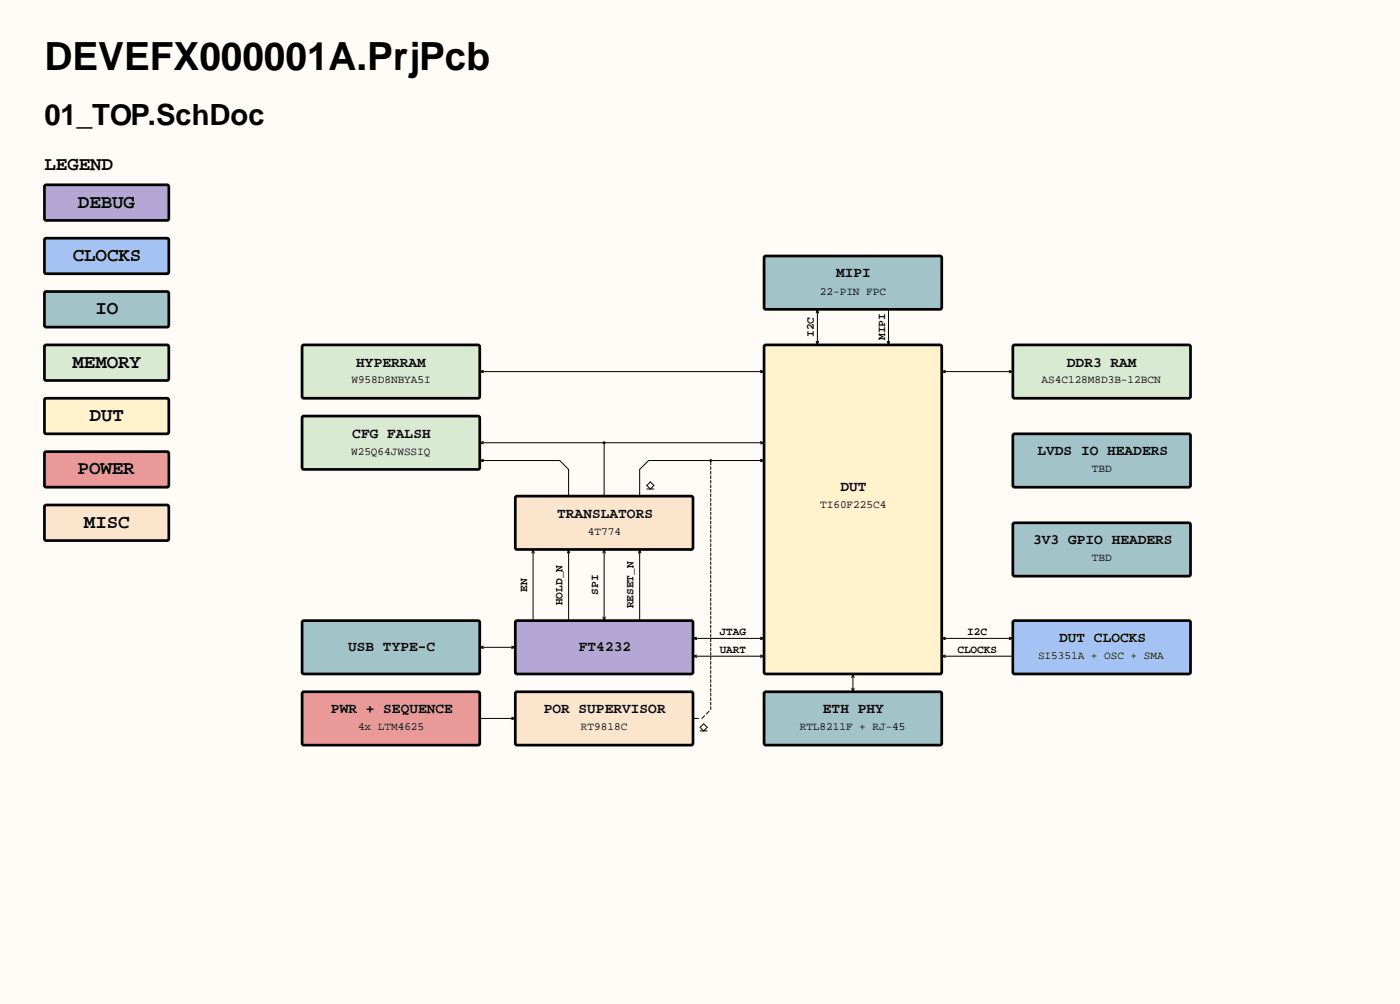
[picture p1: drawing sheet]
<svg xmlns="http://www.w3.org/2000/svg" width="393mm" height="282mm" viewBox="0 0 393 282" stroke-linecap="round" stroke-linejoin="round" font-family="sans-serif">
<g fill="#fffcf8">
<path d="M0 0h393.1v281.6h-393.1z" fill-rule="evenodd"/>
<path d="M0 0h393.1v281.6h-393.1z" fill-rule="evenodd"/>
</g>
<path d="M214.7 97.1l.5-.3h48.9l.4 .3 .1 91.6-.2 .4-49.2 .1-.5-.2z" fill="#fff2cc"/>
<path d="M214.7 97.1l.5-.3h48.9l.4 .3 .1 91.6-.2 .4-49.2 .1-.5-.2z" fill="none" stroke="#000" stroke-width=".76"/>
<path d="M214.7 194.5l.5-.3 49.2 .1 .2 .4-.1 14.2-.4 .3-49.2-.1-.2-.4z" fill="#a2c4c9"/>
<path d="M214.7 194.5l.5-.3 49.2 .1 .2 .4-.1 14.2-.4 .3-49.2-.1-.2-.4z" fill="none" stroke="#000" stroke-width=".76"/>
<path d="M85.1 116.9h49.4l.3 .4-.1 14.2-.4 .3-49.2-.1-.2-.4v-14z" fill="#d9ead3"/>
<path d="M85.1 116.9h49.4l.3 .4-.1 14.2-.4 .3-49.2-.1-.2-.4v-14z" fill="none" stroke="#000" stroke-width=".76"/>
<path d="M214.7 72.1l.5-.2h49.2l.2 .5-.1 14.2-.4 .2h-49.2l-.2-.5z" fill="#a2c4c9"/>
<path d="M214.7 72.1l.5-.2h49.2l.2 .5-.1 14.2-.4 .2h-49.2l-.2-.5z" fill="none" stroke="#000" stroke-width=".76"/>
<path d="M284.8 96.9h49.4l.3 .4-.1 14.3-.4 .2-49.2-.1-.2-.4v-14z" fill="#d9ead3"/>
<path d="M284.8 96.9h49.4l.3 .4-.1 14.3-.4 .2-49.2-.1-.2-.4v-14z" fill="none" stroke="#000" stroke-width=".76"/>
<path d="M145 174.3h49.5l.2 .4-.1 14.3-.4 .2-49.2-.1-.2-.4v-14z" fill="#b4a7d6"/>
<path d="M145 174.3h49.5l.2 .4-.1 14.3-.4 .2-49.2-.1-.2-.4v-14z" fill="none" stroke="#000" stroke-width=".76"/>
<path d="M284.8 174.3h49.4l.3 .4-.1 14.3-.4 .2-49.2-.1-.2-.4v-14z" fill="#a4c2f4"/>
<path d="M284.8 174.3h49.4l.3 .4-.1 14.3-.4 .2-49.2-.1-.2-.4v-14z" fill="none" stroke="#000" stroke-width=".76"/>
<path d="M85.1 194.3h49.4l.3 .4-.1 14.2-.4 .3-49.2-.1-.2-.4v-14z" fill="#ea9999"/>
<path d="M85.1 194.3h49.4l.3 .4-.1 14.2-.4 .3-49.2-.1-.2-.4v-14z" fill="none" stroke="#000" stroke-width=".76"/>
<path d="M12.7 52h34.5l.2 .4v9.2l-.5 .3-34.2-.1-.2-.4v-9z" fill="#b4a7d6"/>
<path d="M12.7 52h34.5l.2 .4v9.2l-.5 .3-34.2-.1-.2-.4v-9z" fill="none" stroke="#000" stroke-width=".76"/>
<path d="M12.7 66.9h34.5l.2 .5v9.2l-.5 .3-34.2-.1-.2-.4v-9z" fill="#a4c2f4"/>
<path d="M12.7 66.9h34.5l.2 .5v9.2l-.5 .3-34.2-.1-.2-.4v-9z" fill="none" stroke="#000" stroke-width=".76"/>
<path d="M12.7 81.9h34.5l.2 .5v9.2l-.5 .2h-34.2l-.2-.5v-8.9z" fill="#a2c4c9"/>
<path d="M12.7 81.9h34.5l.2 .5v9.2l-.5 .2h-34.2l-.2-.5v-8.9z" fill="none" stroke="#000" stroke-width=".76"/>
<path d="M12.7 96.9h34.5l.2 .4v9.3l-.5 .2h-34.2l-.2-.5v-9z" fill="#d9ead3"/>
<path d="M12.7 96.9h34.5l.2 .4v9.3l-.5 .2h-34.2l-.2-.5v-9z" fill="none" stroke="#000" stroke-width=".76"/>
<path d="M12.7 111.9h34.5l.2 .4v9.3l-.5 .2-34.2-.1-.2-.4v-9z" fill="#fff2cc"/>
<path d="M12.7 111.9h34.5l.2 .4v9.3l-.5 .2-34.2-.1-.2-.4v-9z" fill="none" stroke="#000" stroke-width=".76"/>
<path d="M12.7 126.9h34.5l.2 .4v9.2l-.5 .3-34.2-.1-.2-.4v-9z" fill="#ea9999"/>
<path d="M12.7 126.9h34.5l.2 .4v9.2l-.5 .3-34.2-.1-.2-.4v-9z" fill="none" stroke="#000" stroke-width=".76"/>
<path d="M84.9 97.1l.5-.3 49.1 .1 .3 .4-.1 14.3-.4 .2-49.2-.1-.2-.4z" fill="#d9ead3"/>
<path d="M84.9 97.1l.5-.3 49.1 .1 .3 .4-.1 14.3-.4 .2-49.2-.1-.2-.4z" fill="none" stroke="#000" stroke-width=".76"/>
<path d="M12.7 141.8h34.5l.2 .5v9.2l-.5 .3-34.2-.1-.2-.4v-9z" fill="#fce5cd"/>
<path d="M12.7 141.8h34.5l.2 .5v9.2l-.5 .3-34.2-.1-.2-.4v-9z" fill="none" stroke="#000" stroke-width=".76"/>
<path d="M145 194.3h49.5l.2 .4-.1 14.2-.4 .3-49.2-.1-.2-.4v-14z" fill="#fce5cd"/>
<path d="M145 194.3h49.5l.2 .4-.1 14.2-.4 .3-49.2-.1-.2-.4v-14z" fill="none" stroke="#000" stroke-width=".76"/>
<path d="M145 139.4h49.5l.2 .4-.1 14.2-.4 .3-49.2-.1-.2-.4v-14z" fill="#fce5cd"/>
<path d="M145 139.4h49.5l.2 .4-.1 14.2-.4 .3-49.2-.1-.2-.4v-14z" fill="none" stroke="#000" stroke-width=".76"/>
<path d="M85.1 174.3h49.4l.3 .4-.1 14.3-.4 .2-49.2-.1-.2-.4v-14z" fill="#a2c4c9"/>
<path d="M85.1 174.3h49.4l.3 .4-.1 14.3-.4 .2-49.2-.1-.2-.4v-14z" fill="none" stroke="#000" stroke-width=".76"/>
<g fill="none" stroke="#000" stroke-width=".28">
<path d="M229.3 95.8l.4 1M229.7 86.8v10M229.7 86.8l-.4 1.1M229.7 86.8l.3 1.1M230 95.8l-.3 1M249.3 95.8l.3 1M249.6 86.8v10M250 95.8l-.4 1M134.8 104.3h79.9M134.8 104.3l1 .4M135.8 104l-1 .3M213.7 104l1 .3"/>
<path d="M214.7 104.3l-1 .4M264.6 104.3h20M264.6 104.3l1 .4M265.6 104l-1 .3M283.6 104l1 .3M284.6 104.3l-1 .4M134.8 124.3h79.9M134.8 124.3l1 .3M134.8 129.3h22.5l2.5 2.5v7.5M134.8 129.3l1 .3M135.8 124l-1 .3M135.8 129l-1 .3"/>
<path d="M169.7 124.3v15M181.7 136.3l1-1 1 1-1 1zM181.7 137.3h2M199.7 129.8v.8M199.7 131v.8M199.7 132.3v.8M199.7 133.6v.8M199.7 134.9v.7M199.7 136.1v.8M199.7 137.4v.8M199.7 138.7v.8M199.7 139.9v.8"/>
<path d="M213.7 124l1 .3M213.7 129l1 .3M214.7 124.3l-1 .3M214.7 129.3h-32.5l-2.5 2.5v7.5M214.7 129.3l-1 .3M149.8 154.3l-.4 1M149.8 154.3l.3 1M149.8 154.3v19.9M159.4 155.3l.4-1 .3 1M159.8 154.3v19.9M169.7 154.3v19.9M169.7 154.3l-.3 1"/>
<path d="M169.7 154.3l.4 1M179.7 154.3v19.9M179.7 154.3l-.3 1M179.7 154.3l.4 1M199.7 141.2v.8M199.7 142.5v.8M199.7 143.8v.7M199.7 145v.8M199.7 146.3v.8M199.7 147.6v.8M199.7 148.8v.8M199.7 150.1v.8"/>
<path d="M199.7 151.4v.8M199.7 152.7v.7M199.7 153.9v.8M199.7 155.2v.8M199.7 156.5v.8M199.7 157.7v.8M199.7 159v.8M169.4 173.2l.3 1M170.1 173.2l-.4 1M194.7 179.2h20M194.7 179.2l1 .4M195.7 178.9l-1 .3"/>
<path d="M199.7 160.3v.8M199.7 161.6v.7M199.7 162.8v.8M199.7 164.1v.8M199.7 165.4v.8M199.7 166.6v.8M199.7 167.9v.8M199.7 169.2v.8M199.7 170.4v.8M199.7 171.7v.8M199.7 173v.8M199.7 174.3v.8"/>
<path d="M199.7 175.5v.8M199.7 176.8v.8M199.7 178.1v.8M199.7 179.3v.8M213.7 178.9l1 .3M214.7 179.2l-1 .4M264.6 179.2h20M264.6 179.2l1 .4M265.6 178.9l-1 .3M283.6 178.9l1 .3M284.6 179.2l-1 .4M134.8 181.7h10"/>
<path d="M134.8 181.7l1 .4M135.8 181.4l-1 .3M143.8 181.4l1 .3M144.8 181.7l-1 .4M194.7 184.2h20M194.7 184.2l1 .4M195.7 183.9l-1 .3M199.2 199.7l-.8 .8M199.7 180.6v.8M199.7 181.9v.8M199.7 183.2v.8M199.7 184.4v.8"/>
<path d="M199.7 185.7v.8M199.7 187v.8M199.7 188.2v.8M199.7 189.5v.8M199.7 190.8v.8M199.7 192.1v.8M199.7 193.3v.8M199.7 194.6v.8M199.7 195.9v.8M199.7 197.1v.8M199.7 198.4v.8M213.7 183.9l1 .3"/>
<path d="M214.7 184.2l-1 .4M239.3 193.2l.3 1M239.6 189.2v5M239.6 189.2l-.3 1M239.6 189.2l.4 1M240 193.2l-.4 1M264.6 184.2h20M264.6 184.2l1 .4M265.6 183.9l-1 .3M134.8 201.7h10M143.8 201.4l1 .3M144.8 201.7l-1 .3"/>
<path d="M194.7 201.7h1.6M196.7 205.2h2M197.7 203.2l1 1-1 1-1-1zM198 200.9l-.8 .8"/>
<circle cx="169.7" cy="124.3" r=".25"/>
<circle cx="199.7" cy="129.3" r=".25"/>
</g>
<g fill="#000">
<circle cx="169.7" cy="124.3" r=".25"/>
<circle cx="199.7" cy="129.3" r=".25"/>
</g>
<path d="M284.8 146.8h49.4l.3 .5-.1 14.2-.4 .3-49.2-.1-.2-.4v-14z" fill="#a2c4c9"/>
<path d="M284.8 146.8h49.4l.3 .5-.1 14.2-.4 .3-49.2-.1-.2-.4v-14z" fill="none" stroke="#000" stroke-width=".76"/>
<path d="M284.8 121.9h49.4l.3 .4-.1 14.2-.4 .3-49.2-.1-.2-.4v-14z" fill="#a2c4c9"/>
<path d="M284.8 121.9h49.4l.3 .4-.1 14.2-.4 .3-49.2-.1-.2-.4v-14z" fill="none" stroke="#000" stroke-width=".76"/>
<text font-size="10.9" x="12.5" y="19.6">DEVEFX000001A.PrjPcb</text>
<text font-size="8.2" x="12.5" y="35.2">01_TOP.SchDoc</text>
<g font-size="5.4">
<text x="12.5" y="47.8">LEGEND</text>
<text x="21.9" y="58.3">DEBUG</text>
<text x="20.5" y="73.3">CLOCKS</text>
<text x="26.8" y="88.3">IO</text>
<text x="20.4" y="103.3">MEMORY</text>
<text x="25.2" y="118.2">DUT</text>
<text x="21.8" y="133.2">POWER</text>
<text x="23.6" y="148.2">MISC</text>
</g>
<g font-size="4.1">
<text x="234.9" y="77.9">MIPI</text>
<text x="100.1" y="102.9">HYPERRAM</text>
<text x="299.8" y="102.9">DDR3 RAM</text>
<text x="99" y="122.9">CFG FALSH</text>
<text x="291.5" y="127.9">LVDS IO HEADERS</text>
<text x="236.1" y="137.8">DUT</text>
<text x="156.6" y="145.4">TRANSLATORS</text>
<text x="290.3" y="152.8">3V3 GPIO HEADERS</text>
<text x="97.8" y="182.8">USB TYPE-C</text>
<text x="162.6" y="182.8">FT4232</text>
<text x="297.6" y="180.3">DUT CLOCKS</text>
<text x="93" y="200.3">PWR + SEQUENCE</text>
<text x="152.8" y="200.3">POR SUPERVISOR</text>
<text x="231.2" y="200.3">ETH PHY</text>
</g>
<g font-size="3.1">
<text x="230.4" y="82.7">22-PIN FPC</text>
<text x="228.7" y="94.6" transform="rotate(-90 228.7 94.6)">I2C</text>
<text x="248.7" y="95.5" transform="rotate(-90 248.7 95.5)">MIPI</text>
<text x="98.7" y="107.7">W958D8NBYA5I</text>
<text x="292.7" y="107.7">AS4C128M8D3B-12BCN</text>
<text x="98.7" y="127.6">W25Q64JWSSIQ</text>
<text x="306.8" y="132.6">TBD</text>
<text x="230.4" y="142.6">TI60F225C4</text>
<text x="165.2" y="150.1">4T774</text>
<text x="306.8" y="157.5">TBD</text>
<text x="148.1" y="166.1" transform="rotate(-90 148.1 166.1)">EN</text>
<text x="168.1" y="166.9" transform="rotate(-90 168.1 166.9)">SPI</text>
<text x="158.1" y="169.9" transform="rotate(-90 158.1 169.9)">HOLD_N</text>
<text x="178" y="170.8" transform="rotate(-90 178 170.8)">RESET_N</text>
<text x="202.2" y="178.3">JTAG</text>
<text x="271.8" y="178.3">I2C</text>
<text x="202.2" y="183.3">UART</text>
<text x="269" y="183.3">CLOCKS</text>
<text x="291.6" y="185">SI5351A + OSC + SMA</text>
<text x="100.6" y="205.1">4x LTM4625</text>
<text x="163.2" y="205.1">RT9818C</text>
<text x="224.7" y="205.1">RTL8211F + RJ-45</text>
</g>
</svg>
